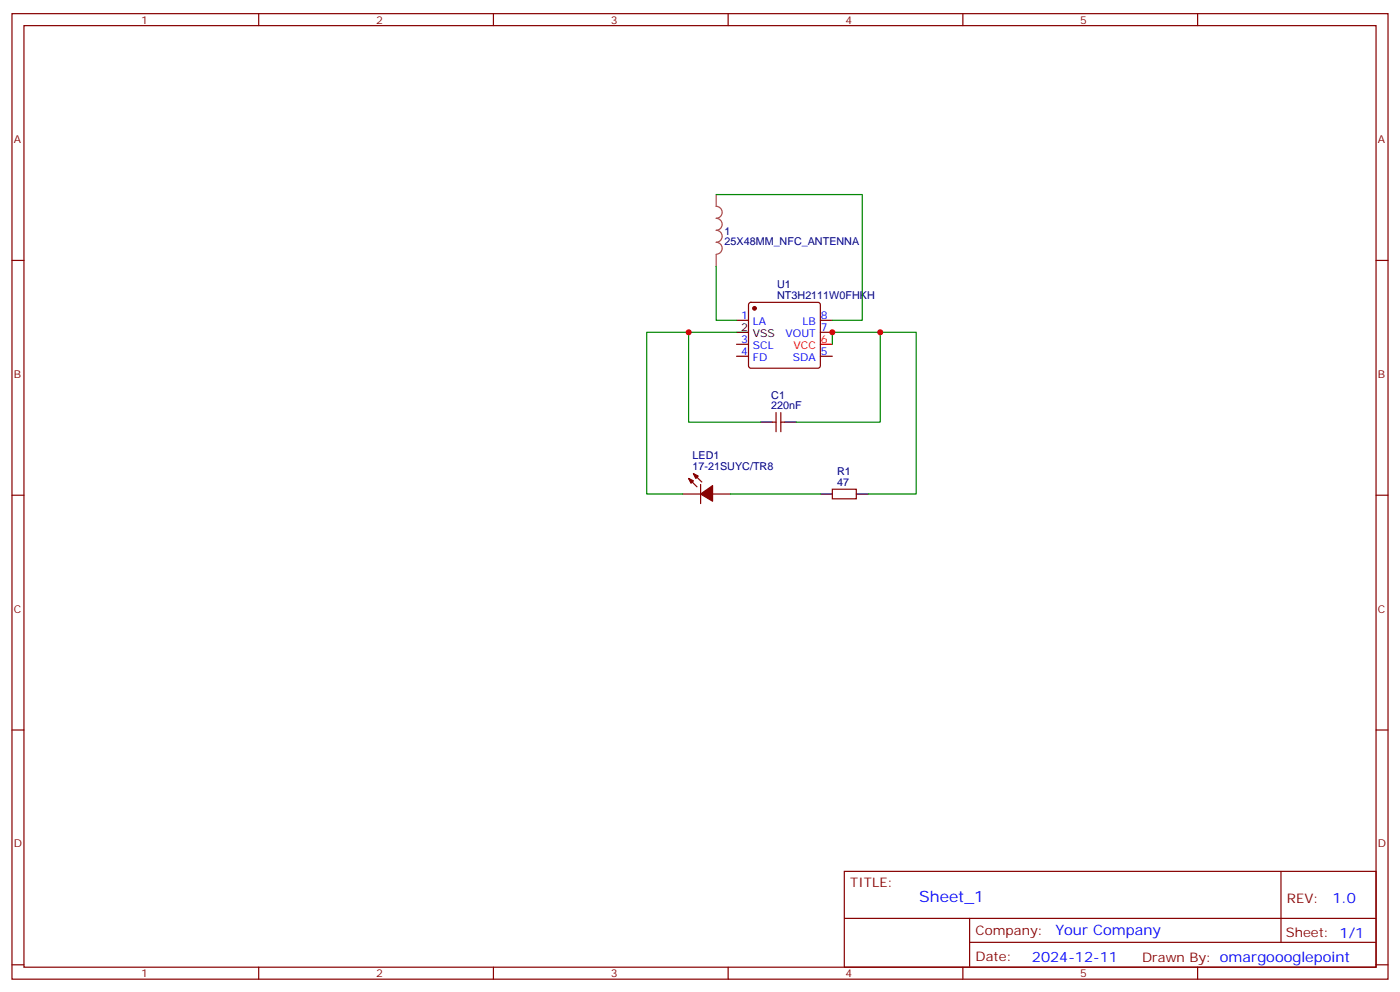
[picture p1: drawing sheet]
<svg xmlns="http://www.w3.org/2000/svg" width="412mm" height="292mm" viewBox="0 0 412 292" stroke-linecap="round" stroke-linejoin="round" font-family="sans-serif">
<g fill="none" stroke="#870000" stroke-width=".35">
<path d="M3.5 4h405.4v284.4h-405.4zM7.1 7.5h398.2v277.3h-398.2zM76.2 4v3.5M145.3 4v3.5M214.5 4v3.5M283.6 4v3.5M352.8 4v3.5M3.5 76.7h3.6M405.3 76.7h3.6M217 94.3h3.5M220.7 89.2l.5-.2h19.7l.5 .2 .3 .5v18l-.3 .5-.5 .2h-19.7l-.5-.2-.2-.5v-18zM241.7 94.3h3.5"/>
<path d="M241.7 97.9h3.5M217 104.9h3.5M217 101.4h3.5M241.7 104.9h3.5M204.3 139.5l2.4 2.5M227.5 124.3h1.1M228.6 121.5v5.6M230 121.5v5.6M230 124.3h1.1M3.5 145.8h3.6M201.1 145.5h5.3M202.8 140.9l2.5 2.5"/>
<path d="M206.4 142.7v5.6M209.9 145.5h5.3M245.2 144.1h7v2.8h-7zM405.3 145.8h3.6M3.5 215h3.6M405.3 215h3.6M248.7 256.6h156.6v28.2h-156.6zM377.3 256.6v20.9M248.7 270.5h156.5M285.6 277.5h119.6M285.6 270.5v14.1M3.5 284.1h3.6"/>
<path d="M76.2 284.8v3.6M145.3 284.8v3.6M214.5 284.8v3.6M283.6 284.8v3.6M352.8 284.8v3.6M405.3 284.1h3.6"/>
</g>
<path d="M241.7 101.4h3.5" fill="none" stroke="#f00" stroke-width=".35"/>
<path d="M217 97.9h3.5M224 124.3h3.5M231.1 124.3h3.5M241.7 145.5h3.5M252.2 145.5h3.6" fill="none" stroke="#000" stroke-width=".35"/>
<g fill="#870000" stroke="#870000" stroke-width=".35">
<path d="M202.8 140.9l1.5 .7-.7 .7z"/>
<path d="M204.3 139.5l1.4 .7-.7 .7z"/>
<path d="M206.4 145.5l3.5-2.5v4.6z"/>
<circle cx="222.2" cy="90.8" r=".53"/>
</g>
<path d="M211 57.3v3.5a1.76 1.76 0 0 1 1.7 1.7 1.76 1.76 0 0 1-1.7 1.8 1.76 1.76 0 0 1 1.7 1.8 1.76 1.76 0 0 1-1.7 1.7 1.76 1.76 0 0 1 1.7 1.8 1.76 1.76 0 0 1-1.7 1.7 1.76 1.76 0 0 1 1.7 1.8 1.76 1.76 0 0 1-1.7 1.8M211 75v3.5" fill="none" stroke="#a64a4a" stroke-width=".35"/>
<path d="M211 57.3h43v37h-8.8M211 78.5v15.8h6M202.8 97.9h-12.3v47.6h10.6M217 97.9h-14.2v26.4h21.2M259.3 97.9h10.6v47.6h-14.1M245.2 101.4v-3.5h14.1v26.4h-24.7M215.2 145.5h26.5" fill="none" stroke="#008700" stroke-width=".35"/>
<g fill="#c00">
<circle cx="259.3" cy="97.9" r=".88"/>
<circle cx="202.8" cy="97.9" r=".88"/>
<circle cx="245.2" cy="97.9" r=".88"/>
</g>
<text font-size="4.6" fill="#00f" x="270.8" y="265.6">Sheet_1</text>
<g font-size="4.2" fill="#00f">
<text x="392.5" y="265.9">1.0</text>
<text x="310.9" y="275.4">Your Company</text>
<text x="304" y="283.2">2024-12-11</text>
</g>
<g font-size="3.9" fill="#800">
<text x="250.5" y="261.2">TITLE:</text>
<text x="379.1" y="265.9">REV:</text>
<text x="287.4" y="275.4">Company:</text>
<text x="378.7" y="276">Sheet: 1/1</text>
<text x="287.4" y="283.1">Date:</text>
<text x="336.4" y="283.2">Drawn By: omargoooglepoint</text>
</g>
<g font-size="3.2" fill="#800">
<text x="41.6" y="7">1</text>
<text x="110.8" y="7">2</text>
<text x="179.9" y="7">3</text>
<text x="249.1" y="7">4</text>
<text x="318.2" y="7">5</text>
<text x="4.1" y="42.1">A</text>
<text x="405.9" y="42.1">A</text>
<text x="4.1" y="111.3">B</text>
<text x="405.9" y="111.3">B</text>
<text x="4.1" y="180.4">C</text>
<text x="405.9" y="180.4">C</text>
<text x="4.1" y="249.6">D</text>
<text x="405.9" y="249.6">D</text>
<text x="41.6" y="287.8">1</text>
<text x="110.8" y="287.8">2</text>
<text x="179.9" y="287.8">3</text>
<text x="249.1" y="287.8">4</text>
<text x="318.2" y="287.8">5</text>
</g>
<g font-size="3.2" fill="#000080">
<text x="213.4" y="69.1">1</text>
<text x="213.4" y="72.2">25X48MM_NFC_ANTENNA</text>
<text x="228.9" y="88">NT3H2111W0FHKH</text>
<text x="228.9" y="84.8">U1</text>
<text x="227.2" y="117.4">C1</text>
<text x="227.2" y="120.4">220nF</text>
<text x="204" y="135.2">LED1</text>
<text x="204" y="138.4">17-21SUYC/TR8</text>
<text x="246.6" y="143">47</text>
<text x="246.6" y="139.8">R1</text>
</g>
<g font-size="3.2" fill="#00f">
<text x="218.3" y="94">1</text>
<text x="221.8" y="95.7">LA</text>
<text x="236.4" y="95.7">LB</text>
<text x="241.8" y="94">8</text>
<text x="218.3" y="101">3</text>
<text x="231.4" y="99.3">VOUT</text>
<text x="241.8" y="97.5">7</text>
<text x="218.3" y="104.6">4</text>
<text x="221.8" y="106.3">FD</text>
<text x="221.8" y="102.8">SCL</text>
<text x="233.6" y="106.3">SDA</text>
<text x="241.8" y="104.6">5</text>
</g>
<g font-size="3.2">
<text x="218.3" y="97.5">2</text>
<text x="221.8" y="99.3">VSS</text>
</g>
<g font-size="3.2" fill="#f00">
<text x="241.8" y="101">6</text>
<text x="233.7" y="102.8">VCC</text>
</g>
</svg>
